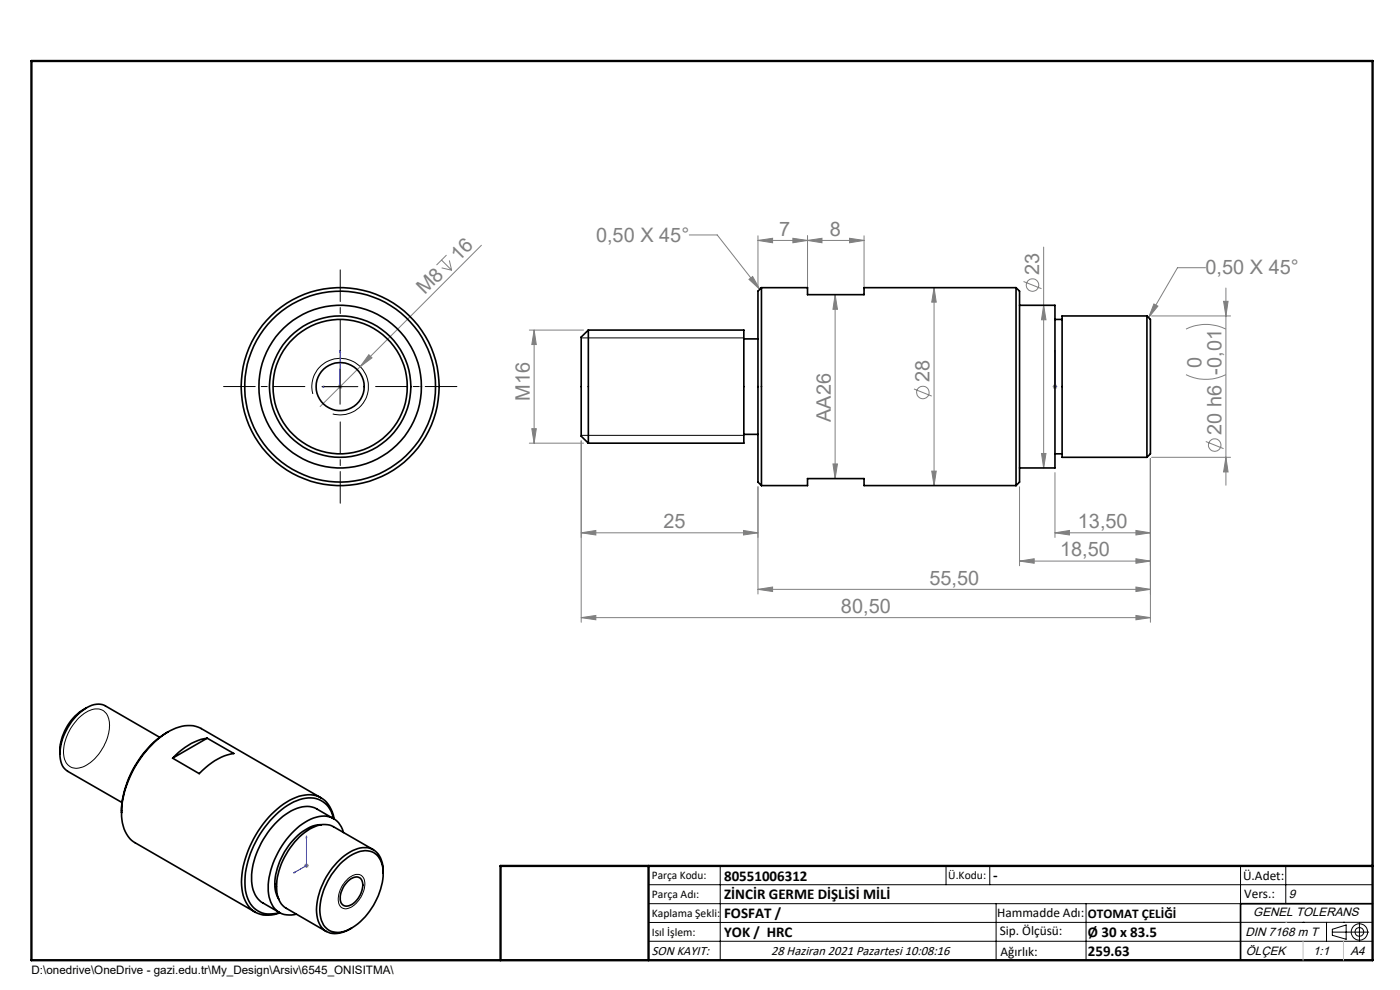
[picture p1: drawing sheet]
<svg xmlns="http://www.w3.org/2000/svg" width="297mm" height="210mm" viewBox="0 0 297 210" stroke-linecap="round" stroke-linejoin="round" font-family="sans-serif">
<g fill="none" stroke="#808080" stroke-width=".21">
<path d="M93.7 55.2l2.1 2.1M93.7 56.8l2.1 .5M94.7 54.1l-2.1 2.1M95.3 55.2l.5 2.1M102.1 52l-25.7 25.8M146.2 49.8h6l9 11.6M158.9 59.3l.8-.6 1.5 2.7zM160.8 51l3.1-.5v1zM160.8 51h22.5M160.8 50v10.8M168.2 50.5l3.1 .5-3.1 .5zM171.3 51l3.1-.5v1z"/>
<path d="M171.3 50v11.5M180.2 50.5l3.1 .5-3.1 .5zM183.3 50v11.5M217.1 59.7l3.8 1.5M221.4 52.4v46.9M255.7 56.8h-5.9l-6.1 10.6M76.4 77.8l-8.5 8.4M78.2 75.2l.7 .7-2.5 1.9zM112.3 70h11.5M113.3 70l.5 3.1h-1zM113.3 70v24M177.2 62.5l.5 3.1h-1z"/>
<path d="M177.2 62.5v39M198.2 61l.4 3.1h-.9zM198.2 61v42M221.4 64.8l.5 3h-1zM244.3 67h16.8M244.8 64.5l.8 .4-1.9 2.5zM251.6 79.5a9.6 9.6 0 0 0 8.5 0M251.6 69.8a9.6 9.6 0 0 1 8.5 0M259.6 63.9h.9l-.4 3.1zM260.1 61.1v41.8M71.6 82h1.1M71.8 81.7l.7 .7"/>
<path d="M72.1 81.5v1M72.5 81.7l-.7 .7M112.3 94h11.5M112.8 90.9h1l-.5 3.1zM123.3 93.5v38.5M176.7 98.4h1l-.5 3.1zM193.9 82.5l3.8 1.5M197.7 99.9h.9l-.4 3.1zM220.9 96.2h1l-.5 3.1zM223.3 82h1M223.4 81.7l.8 .7M223.8 81.5v1"/>
<path d="M224.2 81.7l-.8 .7M244.1 97.3v34.7M244.3 97h16.8M255.8 93.7l3.8 1.5M260.1 97l.4 3.1h-.9zM123.3 113l3.1-.5v1zM123.3 113h37.5M157.7 112.5l3.1 .5-3.1 .5zM160.8 103.2v22.8M216.3 119l3.1-.5v1zM216.3 103.2v16.8M216.3 119h27.8"/>
<path d="M223.8 113l3.1-.5v1zM223.8 100.3v13.7M223.8 113h20.3M241 112.5l3.1 .5-3.1 .5zM241 118.5l3.1 .5-3.1 .5zM123.3 131l3.1-.4v.9zM123.3 131h120.8M160.8 125l3.1-.5v1zM160.8 125h83.3M241 124.5l3.1 .5-3.1 .5zM241 130.6l3.1 .4-3.1 .5zM64.5 183.6h1"/>
<path d="M64.7 183.3l.7 .7M65 183.1v1M65.4 183.3l-.7 .7"/>
<circle cx="219" cy="60.5" r="1.33"/>
<circle cx="195.8" cy="83.3" r="1.32"/>
<circle cx="257.7" cy="94.4" r="1.32"/>
</g>
<g fill="none" stroke="#000" stroke-width=".21">
<path d="M72.1 78.3v7.5M123.3 71.7h34.5M66.4 83.6a6 6 0 0 1 5.2-7.6 6 6 0 0 1 6.5 6.5 6 6 0 0 1-7.5 5.3M68.4 82h7.5M123.3 92.3h34.5M16.5 152.5a5 5 0 0 1 5-1.9 3.9 3.9 0 0 1 1.6 4.5 9.9 9.9 0 0 1-6.1 7.7 2.79 2.79 0 0 1-3.5-3 10.8 10.8 0 0 1 3-7.3zM73.8 186.4a2.39 2.39 0 0 1 2.9-.7 3.5 3.5 0 0 1 0 4.3 4.3 4.3 0 0 1-3.6 2.7 1.99 1.99 0 0 1-1.3-2.7l.6-1.8zM137.6 187.7h153.6M137.6 191.7h153.6M137.6 199.7h153.6M152.8 183.7v20M200.7 183.7v4"/>
<path d="M210 183.7v4M211.3 191.7v12M230.4 191.7v12M263.2 183.7v20M272.8 183.7v8M276.4 195.6h.1M281.4 195.6v4.1M282.6 197.7h7.8M282.6 197.1l3-.9v3l-3-.8zM285 195.6h.1M288.4 195.8v3.8M291.2 195.6l-153.6 .1"/>
<circle cx="288.4" cy="197.7" r="1.74"/>
<circle cx="288.4" cy="197.7" r=".93"/>
</g>
<path d="M72.1 74.3v7.7h-3.8M72.1 74.3l.1 .4h-.1zM223.8 74.3v.4v-.4M223.8 74.3v7.7M68.3 82l.4-.1v.2zM223.8 81.9v.2zM223.8 82h.1M65 177.3v6.3l-2.7 1.6M65 177.3l.1 .3-.2 .1zM62.3 185.2l.3-.2v.1z" fill="none" stroke="#00f" stroke-width=".21"/>
<path d="M106.2 203.7h185" fill="none" stroke="#000" stroke-width=".25"/>
<path d="M291.2 191.7h-28v12" fill="none" stroke="#000" stroke-width=".35"/>
<path d="M6.7 12.9h284.5v190.8h-284.5zM137.6 183.7v20M291.2 183.7h-185v20" fill="none" stroke="#000" stroke-width=".5"/>
<path d="M272.8 195.6h.1M276.4 199.7v4M285 199.7v4" fill="none" stroke="#c0c0c0" stroke-width=".21"/>
<path d="M72.2 74.5v-17.3M64.7 82h-17.3M72.2 89.5v17.2M79.7 82h17.2" fill="none" stroke="#000" stroke-width=".21" stroke-dasharray="15.2 1.3 1.3 1.3" stroke-dashoffset="8.5"/>
<g fill="#00f">
<path d="M223.8 81.9v.2zM223.8 74.3v.4z"/>
<path d="M68.3 82l.4 .1v-.2zM72.1 74.3v.4h.1z"/>
<path d="M62.3 185.2l.3-.1v-.1zM65 177.3l-.1 .4 .2-.1z"/>
</g>
<g fill="#808080">
<path d="M78.2 75.2l.7 .7-2.5 1.9z"/>
<path d="M180.2 50.5l3.1 .5-3.1 .5zM171.3 51l3.1-.5v1zM241 112.5l3.1 .5-3.1 .5zM223.8 113l3.1-.5v1zM241 118.5l3.1 .5-3.1 .5zM216.3 119l3.1-.5v1zM241 124.5l3.1 .5-3.1 .5zM160.8 125l3.1-.5v1zM241 130.6l3.1 .4-3.1 .5zM123.3 131l3.1-.4v.9z"/>
<path d="M160.8 51l3.1-.5v1zM168.2 50.5l3.1 .5-3.1 .5zM123.3 113l3.1-.5v1zM157.7 112.5l3.1 .5-3.1 .5zM158.9 59.3l.8-.6 1.5 2.7zM244.8 64.5l.8 .4-1.9 2.5z"/>
<path d="M197.7 99.9h.9l-.4 3.1zM198.2 61l.4 3.1h-.9zM112.8 90.9h1l-.5 3.1zM113.3 70l.5 3.1h-1zM260.1 97l.4 3.1h-.9zM259.6 63.9h.9l-.4 3.1z"/>
<path d="M177.2 62.5l.5 3.1h-1zM176.7 98.4h1l-.5 3.1zM221.4 64.8l.5 3h-1zM220.9 96.2h1l-.5 3.1z"/>
</g>
<g fill="none" stroke="#000" stroke-width=".35">
<path d="M124.8 70l-1.5 1.5v21l1.5 1.5M124.8 70v24M124.8 70h33v24h-33M157.8 71.9h3M161.5 61v42M161.5 61h9.8v1.5h12v-1.5h32.2M161.5 61l-.7 .8v40.5l.7 .7M215.5 61v42M215.5 61l.8 .8v40.5l-.8 .7M216.3 64.8h7.5v34.5h-7.5M223.8 67.8h1.5M243.3 67l.8 .8v28.5l-.8 .7"/>
<path d="M243.3 67v30M243.3 67h-18v30h18M157.8 92.1h3M223.8 96.3h1.5M161.5 103h9.8v-1.5h12v1.5h32.2M12.7 159.9a4.1 4.1 0 0 0 1.7 3.7l11.5 6.6M18.3 150.1a10.8 10.8 0 0 0-5.6 9.8M33.9 156.4l-11.5-6.7a4.3 4.3 0 0 0-4.9 1 12.7 12.7 0 0 0-4.8 9.2M35.7 155.2a20.9 20.9 0 0 0-9.9 17.2M44 156.6a12.3 12.3 0 0 0-7.4 4.2M44 156.6l5.6 3.2a12.9 12.9 0 0 0-7.3 4.3l-5.7-3.3M44 156.6l-7.4 4.2"/>
<path d="M25.8 172.4a6.9 6.9 0 0 0 2.9 6.4l25.5 14.7M57.9 173.5a11.7 11.7 0 0 1 8.1-4.2 5.1 5.1 0 0 1 4.8 4.4l-3.6-2.1a5.8 5.8 0 0 0-6 .8 17.8 17.8 0 0 0-7.8 14.5 5.4 5.4 0 0 0 2.3 4.6l3.6 2.1a5.2 5.2 0 0 1-7.1-4.1 18.7 18.7 0 0 1 4.5-14.7zM68.1 169.3l-25.4-14.8a6.9 6.9 0 0 0-6.7 .5 21.7 21.7 0 0 0-10.2 17.4M68.2 174.9a8.8 8.8 0 0 0-6.5 3.9 13.4 13.4 0 0 0-3.2 10.4l.6 1.5M70.9 173.7a5.4 5.4 0 0 0-5.6-5.1 12.3 12.3 0 0 0-7.7 4.1 21.8 21.8 0 0 0-6.3 15.1 6.2 6.2 0 0 0 4 6.1l1.1 .2h1.2l1.8-.5M72.8 176.6a4.4 4.4 0 0 0-6.3-3.1 16.8 16.8 0 0 0-8.8 10.4 10.2 10.2 0 0 0 .2 8.4 4.2 4.2 0 0 0 5 1.6M72.2 183.2a7.4 7.4 0 0 1 6.2-2.7 4.3 4.3 0 0 1 2.9 4.7 14.5 14.5 0 0 1-7.5 12.1 3.8 3.8 0 0 1-5.9-3.1 14.1 14.1 0 0 1 4.3-11zM73.8 187a1.89 1.89 0 0 1 2.8-.5 4.3 4.3 0 0 1-1.2 4.8 1.86 1.86 0 0 1-3 .2 4.6 4.6 0 0 1 1.4-4.5zM79.2 180.3l-8.5-4.9a5.7 5.7 0 0 0-6.1 1.2 15.3 15.3 0 0 0-5.9 12.7 4.5 4.5 0 0 0 2 3.4l8.5 4.9M81.3 185.2a4.8 4.8 0 0 0-2.9-5.3 7.3 7.3 0 0 0-6.4 2.5 15.1 15.1 0 0 0-4.8 11.8 3.9 3.9 0 0 0 5.9 3.4l1.5-.7"/>
<circle cx="72.1" cy="82" r="20.2"/>
<circle cx="72.2" cy="82" r="14.2"/>
<circle cx="72.2" cy="82" r="17.2"/>
<circle cx="72.2" cy="82" r="15"/>
<circle cx="72.2" cy="82" r="21"/>
<circle cx="72.2" cy="82" r="5.1"/>
</g>
<g font-size="4.2" fill="#808080">
<text x="126.4" y="51.2">0,50 X 45°</text>
<text x="165.3" y="50">7</text>
<text x="176" y="50">8</text>
<text x="97.3" y="55.5" transform="rotate(-45 97.3 55.5)">16</text>
<text x="220.5" y="58.3" transform="rotate(-90 220.5 58.3)">23</text>
<text x="255.7" y="58.2">0,50 X 45°</text>
<text x="90.2" y="62.7" transform="rotate(-45 90.2 62.7)">M8</text>
<text x="197.2" y="81" transform="rotate(-90 197.2 81)">28</text>
<text x="254.9" y="78" transform="rotate(-90 254.9 78)">0</text>
<text x="112.4" y="85.1" transform="rotate(-90 112.4 85.1)">M16</text>
<text x="176.2" y="89.5" transform="rotate(-90 176.2 89.5)">AA26</text>
<text x="259.1" y="92.2" transform="rotate(-90 259.1 92.2)">20 h6 -0,01</text>
<text x="140.7" y="112">25</text>
<text x="228.7" y="112">13,50</text>
<text x="224.9" y="118">18,50</text>
<text x="197.2" y="124">55,50</text>
<text x="178.4" y="130">80,50</text>
</g>
<g font-size="3.2">
<text x="153.6" y="186.8">80551006312</text>
<text x="153.6" y="190.8">ZİNCİR GERME DİŞLİSİ MİLİ</text>
<text x="210.7" y="186.6">-</text>
<text x="153.6" y="194.8">FOSFAT /</text>
<text x="153.6" y="198.8">YOK / HRC</text>
<text x="230.8" y="198.7">Ø 30 x 83.5</text>
<text x="230.8" y="202.8">259.63</text>
</g>
<g font-size="2.8">
<text x="263.7" y="186.7">Ü.Adet:</text>
<text x="263.9" y="190.5">Vers.:</text>
<text x="211.5" y="194.5">Hammadde Adı:</text>
<text x="230.8" y="194.7">OTOMAT ÇELİĞİ</text>
<text x="138.3" y="202.6">SON KAYIT:</text>
<text x="163.6" y="202.6">28 Haziran 2021 Pazartesi 10:08:16</text>
<text x="212.1" y="198.4">Sip. Ölçüsü:</text>
<text x="212.2" y="202.7">Ağırlık:</text>
</g>
<g font-size="2.6">
<text x="273.4" y="190.4">9</text>
<text x="265.9" y="194.4">GENEL TOLERANS</text>
<text x="264.2" y="198.5">DIN 7168 m T</text>
<text x="264.3" y="202.6">ÖLÇEK</text>
<text x="278.5" y="202.6">1:1</text>
<text x="286.5" y="202.6">A4</text>
</g>
<g font-size="2.5">
<text x="138.3" y="186.4">Parça Kodu:</text>
<text x="138.3" y="190.5">Parça Adı:</text>
<text x="201.2" y="186.5">Ü.Kodu:</text>
<text x="138.3" y="194.5">Kaplama Şekli:</text>
<text x="138.3" y="198.6">Isıl İşlem:</text>
<text x="6.7" y="206.7">D:\onedrive\OneDrive - gazi.edu.tr\My_Design\Arsiv\6545_ONISITMA\</text>
</g>
</svg>
